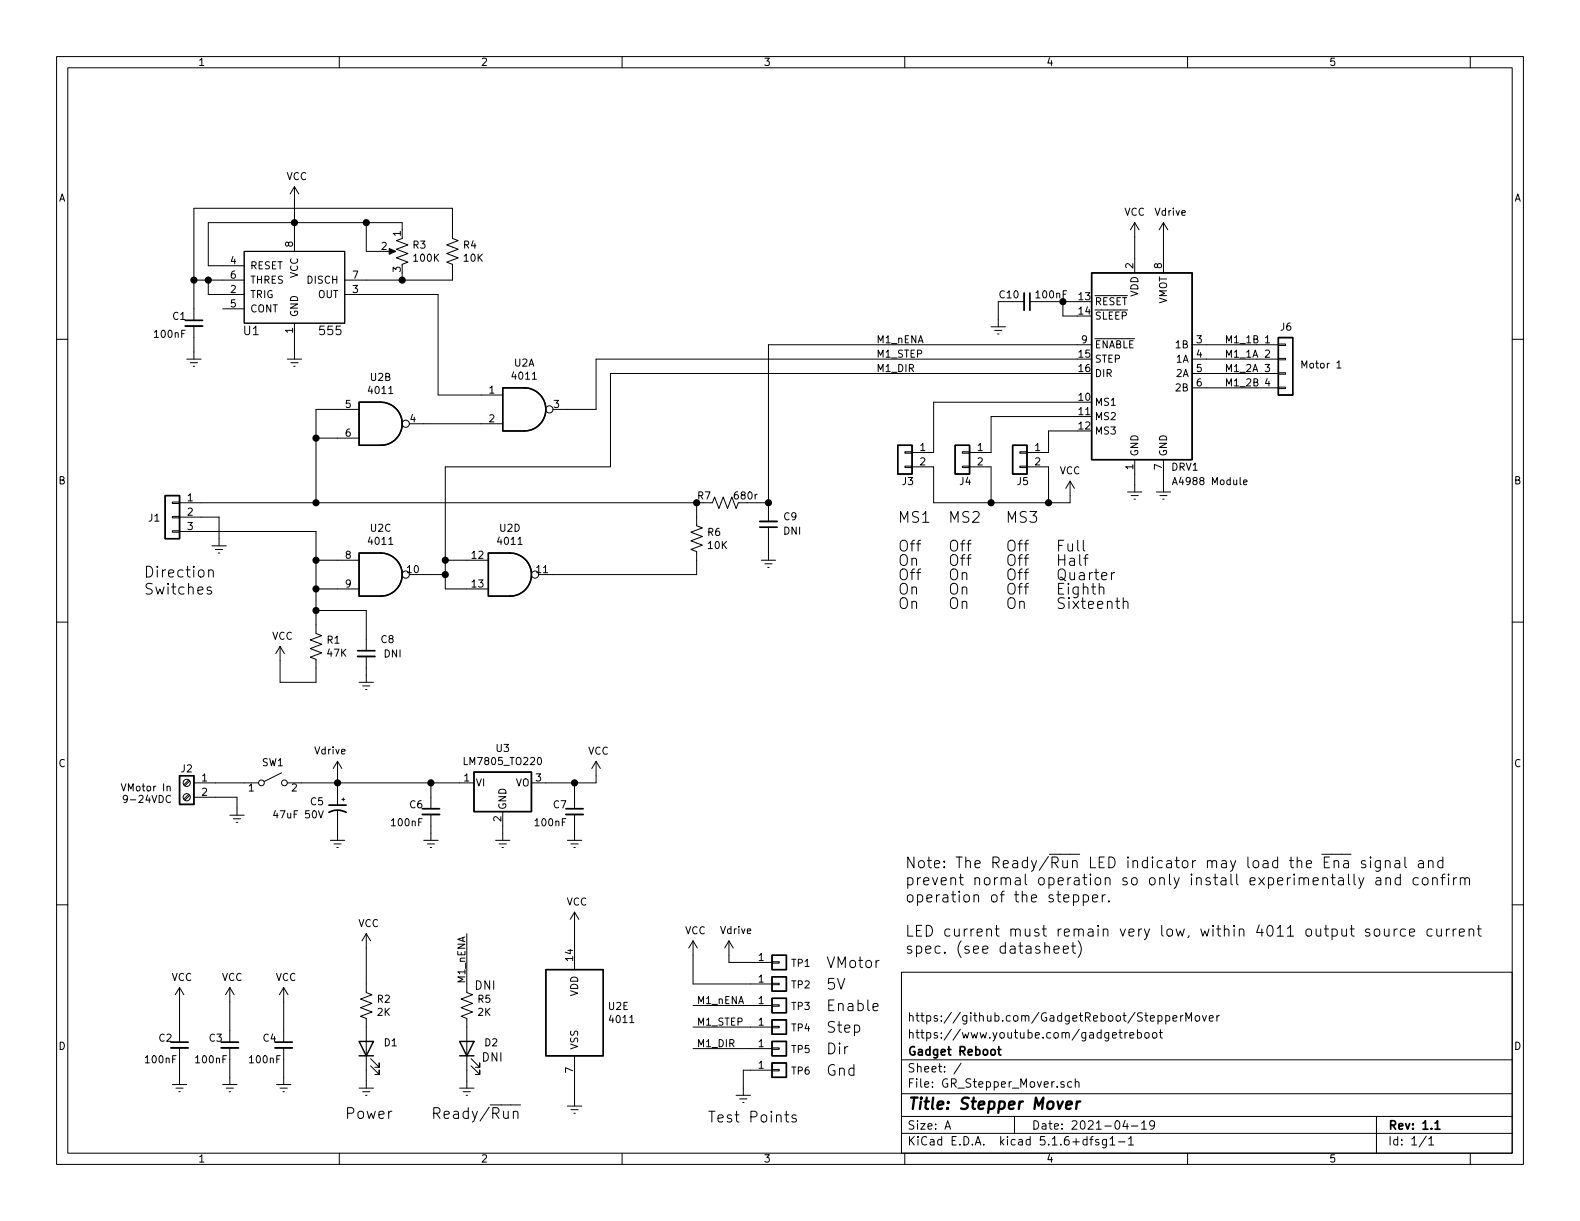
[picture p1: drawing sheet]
EESchema Schematic File Version 4
EELAYER 30 0
EELAYER END
$Descr A 11000 8500
encoding utf-8
Sheet 1 1
Title "Stepper Mover"
Date "2021-04-19"
Rev "1.1"
Comp "Gadget Reboot"
Comment1 "https://www.youtube.com/gadgetreboot"
Comment2 "https://github.com/GadgetReboot/StepperMover"
Comment3 ""
Comment4 ""
$EndDescr
$Comp
L Device:R_US R2
U 1 1
P 2550 7000
F 0 "R2" H 2620 7046 50  0000 L CNN
F 1 "2K" H 2620 6955 50  0000 L CNN
F 2 "Resistor_SMD:R_0805_2012Metric_Pad1.15x1.40mm_HandSolder" V 2480 7000 50  0001 C CNN
F 3 "~" H 2550 7000 50  0001 C CNN
	1    2550 7000
	1    0    0    -1  
$EndComp
Wire Wire Line
	2550 6850 2550 6600
$Comp
L Device:LED D1
U 1 1
P 2550 7300
F 0 "D1" V 2588 7182 50  0000 R CNN
F 1 "LED" V 2497 7182 50  0001 R CNN
F 2 "LED_SMD:LED_0603_1608Metric_Pad1.05x0.95mm_HandSolder" H 2550 7300 50  0001 C CNN
F 3 "~" H 2550 7300 50  0001 C CNN
	1    2550 7300
	0    -1   -1   0   
$EndComp
Wire Wire Line
	2550 7525 2550 7450
Text Notes 2400 7800 0    75   ~ 0
Power
$Comp
L power:GNDREF #PWR016
U 1 1
P 2550 7525
F 0 "#PWR016" H 2550 7275 50  0001 C CNN
F 1 "GNDREF" H 2800 7250 50  0001 C CNN
F 2 "" H 2550 7525 50  0001 C CNN
F 3 "" H 2550 7525 50  0001 C CNN
	1    2550 7525
	-1   0    0    -1  
$EndComp
$Comp
L power:VCC #PWR015
U 1 1
P 2550 6600
F 0 "#PWR015" H 2550 6450 50  0001 C CNN
F 1 "VCC" H 2567 6773 50  0000 C CNN
F 2 "" H 2550 6600 50  0001 C CNN
F 3 "" H 2550 6600 50  0001 C CNN
	1    2550 6600
	1    0    0    -1  
$EndComp
$Comp
L Device:R_US R5
U 1 1
P 3250 7000
F 0 "R5" H 3320 7046 50  0000 L CNN
F 1 "2K" H 3320 6955 50  0000 L CNN
F 2 "Resistor_SMD:R_0805_2012Metric_Pad1.15x1.40mm_HandSolder" V 3180 7000 50  0001 C CNN
F 3 "~" H 3250 7000 50  0001 C CNN
	1    3250 7000
	1    0    0    -1  
$EndComp
$Comp
L Device:LED D2
U 1 1
P 3250 7300
F 0 "D2" V 3288 7182 50  0000 R CNN
F 1 "LED" V 3197 7182 50  0001 R CNN
F 2 "LED_SMD:LED_0603_1608Metric_Pad1.05x0.95mm_HandSolder" H 3250 7300 50  0001 C CNN
F 3 "~" H 3250 7300 50  0001 C CNN
	1    3250 7300
	0    -1   -1   0   
$EndComp
Wire Wire Line
	3250 7525 3250 7450
Text Notes 3000 7800 0    75   ~ 0
Ready/~Run
$Comp
L power:GNDREF #PWR018
U 1 1
P 3250 7525
F 0 "#PWR018" H 3250 7275 50  0001 C CNN
F 1 "GNDREF" H 3500 7250 50  0001 C CNN
F 2 "" H 3250 7525 50  0001 C CNN
F 3 "" H 3250 7525 50  0001 C CNN
	1    3250 7525
	-1   0    0    -1  
$EndComp
Wire Wire Line
	3250 6500 3250 6850
Text Label 3250 6850 1    50   ~ 0
M1_nENA
$Comp
L power:GNDREF #PWR04
U 1 1
P 1525 3750
F 0 "#PWR04" H 1525 3500 50  0001 C CNN
F 1 "GNDREF" H 1775 3475 50  0001 C CNN
F 2 "" H 1525 3750 50  0001 C CNN
F 3 "" H 1525 3750 50  0001 C CNN
	1    1525 3750
	1    0    0    -1  
$EndComp
Wire Wire Line
	1525 3750 1525 3600
Wire Wire Line
	1525 3600 1400 3600
$Comp
L Device:C_Small C3
U 1 1
P 1600 7275
F 0 "C3" H 1450 7325 50  0000 L CNN
F 1 "100nF" H 1350 7175 50  0000 L CNN
F 2 "Capacitor_SMD:C_0805_2012Metric_Pad1.15x1.40mm_HandSolder" H 1600 7275 50  0001 C CNN
F 3 "~" H 1600 7275 50  0001 C CNN
	1    1600 7275
	1    0    0    -1  
$EndComp
$Comp
L power:GNDREF #PWR07
U 1 1
P 1600 7500
F 0 "#PWR07" H 1600 7250 50  0001 C CNN
F 1 "GNDREF" H 1850 7225 50  0001 C CNN
F 2 "" H 1600 7500 50  0001 C CNN
F 3 "" H 1600 7500 50  0001 C CNN
	1    1600 7500
	-1   0    0    -1  
$EndComp
Wire Wire Line
	1600 7500 1600 7375
$Comp
L Device:C_Small C4
U 1 1
P 1975 7275
F 0 "C4" H 1825 7325 50  0000 L CNN
F 1 "100nF" H 1725 7175 50  0000 L CNN
F 2 "Capacitor_SMD:C_0805_2012Metric_Pad1.15x1.40mm_HandSolder" H 1975 7275 50  0001 C CNN
F 3 "~" H 1975 7275 50  0001 C CNN
	1    1975 7275
	1    0    0    -1  
$EndComp
$Comp
L power:GNDREF #PWR012
U 1 1
P 1975 7500
F 0 "#PWR012" H 1975 7250 50  0001 C CNN
F 1 "GNDREF" H 2225 7225 50  0001 C CNN
F 2 "" H 1975 7500 50  0001 C CNN
F 3 "" H 1975 7500 50  0001 C CNN
	1    1975 7500
	-1   0    0    -1  
$EndComp
Wire Wire Line
	1975 7500 1975 7375
$Comp
L power:VCC #PWR06
U 1 1
P 1600 6975
F 0 "#PWR06" H 1600 6825 50  0001 C CNN
F 1 "VCC" H 1617 7148 50  0000 C CNN
F 2 "" H 1600 6975 50  0001 C CNN
F 3 "" H 1600 6975 50  0001 C CNN
	1    1600 6975
	1    0    0    -1  
$EndComp
Wire Wire Line
	1600 6975 1600 7175
$Comp
L Driver_Motor:Pololu_Breakout_A4988 DRV1
U 1 1
P 7900 2500
F 0 "DRV1" H 8250 1750 50  0000 C CNN
F 1 "A4988 Module" H 8425 1650 50  0000 C CNN
F 2 "Module:Pololu_Breakout-16_15.2x20.3mm" H 8175 1750 50  0001 L CNN
F 3 "https://www.pololu.com/product/2980/pictures" H 8000 2200 50  0001 C CNN
	1    7900 2500
	1    0    0    -1  
$EndComp
$Comp
L power:VCC #PWR033
U 1 1
P 7900 1650
F 0 "#PWR033" H 7900 1500 50  0001 C CNN
F 1 "VCC" H 7900 1825 50  0000 C CNN
F 2 "" H 7900 1650 50  0001 C CNN
F 3 "" H 7900 1650 50  0001 C CNN
	1    7900 1650
	1    0    0    -1  
$EndComp
$Comp
L power:GNDREF #PWR034
U 1 1
P 7900 3375
F 0 "#PWR034" H 7900 3125 50  0001 C CNN
F 1 "GNDREF" H 8150 3100 50  0001 C CNN
F 2 "" H 7900 3375 50  0001 C CNN
F 3 "" H 7900 3375 50  0001 C CNN
	1    7900 3375
	-1   0    0    -1  
$EndComp
$Comp
L power:GNDREF #PWR036
U 1 1
P 8100 3375
F 0 "#PWR036" H 8100 3125 50  0001 C CNN
F 1 "GNDREF" H 8350 3100 50  0001 C CNN
F 2 "" H 8100 3375 50  0001 C CNN
F 3 "" H 8100 3375 50  0001 C CNN
	1    8100 3375
	-1   0    0    -1  
$EndComp
$Comp
L power:Vdrive #PWR035
U 1 1
P 8100 1650
F 0 "#PWR035" H 7900 1500 50  0001 C CNN
F 1 "Vdrive" H 8150 1825 50  0000 C CNN
F 2 "" H 8100 1650 50  0001 C CNN
F 3 "" H 8100 1650 50  0001 C CNN
	1    8100 1650
	1    0    0    -1  
$EndComp
Wire Wire Line
	8100 1800 8100 1650
Wire Wire Line
	7900 1650 7900 1800
Wire Wire Line
	8100 3375 8100 3300
Wire Wire Line
	7900 3300 7900 3375
Wire Wire Line
	7500 2100 7400 2100
Wire Wire Line
	7500 2200 7400 2200
$Comp
L Connector_Generic:Conn_01x04 J6
U 1 1
P 8950 2500
F 0 "J6" H 9000 2725 50  0000 R CNN
F 1 "Conn_01x04" V 8823 2212 50  0001 R CNN
F 2 "Connector_PinHeader_2.54mm:PinHeader_1x04_P2.54mm_Vertical" H 8950 2500 50  0001 C CNN
F 3 "~" H 8950 2500 50  0001 C CNN
	1    8950 2500
	1    0    0    -1  
$EndComp
Wire Wire Line
	8750 2400 8400 2400
Wire Wire Line
	8750 2500 8400 2500
Wire Wire Line
	8750 2600 8400 2600
Wire Wire Line
	8750 2700 8400 2700
Text Label 8525 2400 0    50   ~ 0
M1_1B
Text Label 8525 2500 0    50   ~ 0
M1_1A
Text Label 8525 2600 0    50   ~ 0
M1_2A
Text Label 8525 2700 0    50   ~ 0
M1_2B
Text Notes 9050 2575 0    50   ~ 0
Motor 1
Wire Wire Line
	1500 5550 1650 5550
Text Notes 1200 5600 2    50   ~ 0
VMotor In\n9-24VDC
$Comp
L power:GNDREF #PWR05
U 1 1
P 1650 5625
F 0 "#PWR05" H 1650 5375 50  0001 C CNN
F 1 "GNDREF" H 1900 5350 50  0001 C CNN
F 2 "" H 1650 5625 50  0001 C CNN
F 3 "" H 1650 5625 50  0001 C CNN
	1    1650 5625
	1    0    0    -1  
$EndComp
$Comp
L power:GNDREF #PWR027
U 1 1
P 5175 7575
F 0 "#PWR027" H 5175 7325 50  0001 C CNN
F 1 "GNDREF" H 5425 7300 50  0001 C CNN
F 2 "" H 5175 7575 50  0001 C CNN
F 3 "" H 5175 7575 50  0001 C CNN
	1    5175 7575
	-1   0    0    -1  
$EndComp
$Comp
L power:Vdrive #PWR026
U 1 1
P 5075 6650
F 0 "#PWR026" H 4875 6500 50  0001 C CNN
F 1 "Vdrive" H 5125 6825 50  0000 C CNN
F 2 "" H 5075 6650 50  0001 C CNN
F 3 "" H 5075 6650 50  0001 C CNN
	1    5075 6650
	1    0    0    -1  
$EndComp
$Comp
L power:VCC #PWR025
U 1 1
P 4825 6650
F 0 "#PWR025" H 4825 6500 50  0001 C CNN
F 1 "VCC" H 4842 6823 50  0000 C CNN
F 2 "" H 4825 6650 50  0001 C CNN
F 3 "" H 4825 6650 50  0001 C CNN
	1    4825 6650
	1    0    0    -1  
$EndComp
$Comp
L Connector_Generic:Conn_01x01 TP1
U 1 1
P 5425 6700
F 0 "TP1" H 5505 6696 50  0000 L CNN
F 1 "Conn_01x01" V 5298 6612 50  0001 R CNN
F 2 "Connector_PinHeader_2.54mm:PinHeader_1x01_P2.54mm_Vertical" H 5425 6700 50  0001 C CNN
F 3 "~" H 5425 6700 50  0001 C CNN
	1    5425 6700
	1    0    0    -1  
$EndComp
$Comp
L Connector_Generic:Conn_01x01 TP2
U 1 1
P 5425 6850
F 0 "TP2" H 5505 6846 50  0000 L CNN
F 1 "Conn_01x01" V 5298 6762 50  0001 R CNN
F 2 "Connector_PinHeader_2.54mm:PinHeader_1x01_P2.54mm_Vertical" H 5425 6850 50  0001 C CNN
F 3 "~" H 5425 6850 50  0001 C CNN
	1    5425 6850
	1    0    0    -1  
$EndComp
$Comp
L Connector_Generic:Conn_01x01 TP6
U 1 1
P 5425 7450
F 0 "TP6" H 5505 7446 50  0000 L CNN
F 1 "Conn_01x01" V 5298 7362 50  0001 R CNN
F 2 "Connector_PinHeader_2.54mm:PinHeader_1x01_P2.54mm_Vertical" H 5425 7450 50  0001 C CNN
F 3 "~" H 5425 7450 50  0001 C CNN
	1    5425 7450
	1    0    0    -1  
$EndComp
Wire Wire Line
	5225 7450 5175 7450
Wire Wire Line
	5175 7450 5175 7575
Wire Wire Line
	5225 6850 4825 6850
Wire Wire Line
	4825 6850 4825 6650
Wire Wire Line
	5075 6650 5075 6700
Wire Wire Line
	5075 6700 5225 6700
Text Notes 5750 6750 0    75   ~ 0
VMotor
Text Notes 5750 6900 0    75   ~ 0
5V
Text Notes 5750 7500 0    75   ~ 0
Gnd
Text Notes 4925 7825 0    75   ~ 0
Test Points
$Comp
L Device:CP1_Small C5
U 1 1
P 2350 5625
F 0 "C5" H 2441 5671 50  0000 L CNN
F 1 "47uF 50V" H 2441 5580 50  0000 L CNN
F 2 "Capacitor_THT:CP_Radial_Tantal_D6.0mm_P5.00mm" H 2350 5625 50  0001 C CNN
F 3 "~" H 2350 5625 50  0001 C CNN
	1    2350 5625
	-1   0    0    -1  
$EndComp
$Comp
L power:Vdrive #PWR013
U 1 1
P 2350 5400
F 0 "#PWR013" H 2150 5250 50  0001 C CNN
F 1 "Vdrive" H 2400 5575 50  0000 C CNN
F 2 "" H 2350 5400 50  0001 C CNN
F 3 "" H 2350 5400 50  0001 C CNN
	1    2350 5400
	-1   0    0    -1  
$EndComp
Wire Wire Line
	2350 5525 2350 5450
$Comp
L power:GNDREF #PWR014
U 1 1
P 2350 5800
F 0 "#PWR014" H 2350 5550 50  0001 C CNN
F 1 "GNDREF" H 2600 5525 50  0001 C CNN
F 2 "" H 2350 5800 50  0001 C CNN
F 3 "" H 2350 5800 50  0001 C CNN
	1    2350 5800
	1    0    0    -1  
$EndComp
Wire Wire Line
	2350 5725 2350 5800
$Comp
L power:VCC #PWR011
U 1 1
P 1975 6975
F 0 "#PWR011" H 1975 6825 50  0001 C CNN
F 1 "VCC" H 1992 7148 50  0000 C CNN
F 2 "" H 1975 6975 50  0001 C CNN
F 3 "" H 1975 6975 50  0001 C CNN
	1    1975 6975
	1    0    0    -1  
$EndComp
Wire Wire Line
	1975 6975 1975 7175
$Comp
L Device:C_Small C2
U 1 1
P 1250 7275
F 0 "C2" H 1100 7325 50  0000 L CNN
F 1 "100nF" H 1000 7175 50  0000 L CNN
F 2 "Capacitor_SMD:C_0805_2012Metric_Pad1.15x1.40mm_HandSolder" H 1250 7275 50  0001 C CNN
F 3 "~" H 1250 7275 50  0001 C CNN
	1    1250 7275
	1    0    0    -1  
$EndComp
$Comp
L power:GNDREF #PWR03
U 1 1
P 1250 7500
F 0 "#PWR03" H 1250 7250 50  0001 C CNN
F 1 "GNDREF" H 1500 7225 50  0001 C CNN
F 2 "" H 1250 7500 50  0001 C CNN
F 3 "" H 1250 7500 50  0001 C CNN
	1    1250 7500
	-1   0    0    -1  
$EndComp
Wire Wire Line
	1250 7500 1250 7375
$Comp
L power:VCC #PWR02
U 1 1
P 1250 6975
F 0 "#PWR02" H 1250 6825 50  0001 C CNN
F 1 "VCC" H 1267 7148 50  0000 C CNN
F 2 "" H 1250 6975 50  0001 C CNN
F 3 "" H 1250 6975 50  0001 C CNN
	1    1250 6975
	1    0    0    -1  
$EndComp
Wire Wire Line
	1250 6975 1250 7175
$Comp
L Connector_Generic:Conn_01x01 TP3
U 1 1
P 5425 7000
F 0 "TP3" H 5505 6996 50  0000 L CNN
F 1 "Conn_01x01" V 5298 6912 50  0001 R CNN
F 2 "Connector_PinHeader_2.54mm:PinHeader_1x01_P2.54mm_Vertical" H 5425 7000 50  0001 C CNN
F 3 "~" H 5425 7000 50  0001 C CNN
	1    5425 7000
	1    0    0    -1  
$EndComp
$Comp
L Connector_Generic:Conn_01x01 TP4
U 1 1
P 5425 7150
F 0 "TP4" H 5505 7146 50  0000 L CNN
F 1 "Conn_01x01" V 5298 7062 50  0001 R CNN
F 2 "Connector_PinHeader_2.54mm:PinHeader_1x01_P2.54mm_Vertical" H 5425 7150 50  0001 C CNN
F 3 "~" H 5425 7150 50  0001 C CNN
	1    5425 7150
	1    0    0    -1  
$EndComp
Wire Wire Line
	5225 7150 4825 7150
Wire Wire Line
	4825 7000 5225 7000
Text Notes 5750 7050 0    75   ~ 0
Enable
Text Notes 5750 7200 0    75   ~ 0
Step
Text Label 4850 7000 0    50   ~ 0
M1_nENA
Text Label 4850 7150 0    50   ~ 0
M1_STEP
Connection ~ 2350 5450
Wire Wire Line
	2350 5450 2350 5400
Wire Wire Line
	1650 5625 1650 5550
$Comp
L Connector_Generic:Conn_01x03 J1
U 1 1
P 1200 3600
F 0 "J1" H 1280 3596 50  0000 L CNN
F 1 "Conn_01x03" H 1280 3551 50  0001 L CNN
F 2 "Connector_PinHeader_2.54mm:PinHeader_1x03_P2.54mm_Vertical" H 1200 3600 50  0001 C CNN
F 3 "~" H 1200 3600 50  0001 C CNN
	1    1200 3600
	-1   0    0    -1  
$EndComp
Text Notes 1000 4150 0    75   ~ 0
Direction \nSwitches
$Comp
L Regulator_Linear:LM7805_TO220 U3
U 1 1
P 3500 5450
F 0 "U3" H 3500 5692 50  0000 C CNN
F 1 "LM7805_TO220" H 3500 5601 50  0000 C CNN
F 2 "Package_TO_SOT_THT:TO-220-3_Vertical" H 3500 5675 50  0001 C CIN
F 3 "http://www.fairchildsemi.com/ds/LM/LM7805.pdf" H 3500 5400 50  0001 C CNN
	1    3500 5450
	1    0    0    -1  
$EndComp
$Comp
L Device:C_Small C6
U 1 1
P 3000 5650
F 0 "C6" H 3050 5700 50  0000 L CNN
F 1 "100nF" H 3050 5575 50  0000 L CNN
F 2 "Capacitor_SMD:C_0805_2012Metric_Pad1.15x1.40mm_HandSolder" H 3000 5650 50  0001 C CNN
F 3 "~" H 3000 5650 50  0001 C CNN
	1    3000 5650
	-1   0    0    -1  
$EndComp
$Comp
L power:GNDREF #PWR017
U 1 1
P 3000 5800
F 0 "#PWR017" H 3000 5550 50  0001 C CNN
F 1 "GNDREF" H 3250 5525 50  0001 C CNN
F 2 "" H 3000 5800 50  0001 C CNN
F 3 "" H 3000 5800 50  0001 C CNN
	1    3000 5800
	1    0    0    -1  
$EndComp
Wire Wire Line
	3000 5800 3000 5750
Wire Wire Line
	3000 5550 3000 5450
Wire Wire Line
	3000 5450 3200 5450
Wire Wire Line
	3000 5450 2350 5450
Connection ~ 3000 5450
$Comp
L Device:C_Small C7
U 1 1
P 4000 5650
F 0 "C7" H 4050 5700 50  0000 L CNN
F 1 "100nF" H 4050 5575 50  0000 L CNN
F 2 "Capacitor_SMD:C_0805_2012Metric_Pad1.15x1.40mm_HandSolder" H 4000 5650 50  0001 C CNN
F 3 "~" H 4000 5650 50  0001 C CNN
	1    4000 5650
	-1   0    0    -1  
$EndComp
$Comp
L power:GNDREF #PWR020
U 1 1
P 4000 5800
F 0 "#PWR020" H 4000 5550 50  0001 C CNN
F 1 "GNDREF" H 4250 5525 50  0001 C CNN
F 2 "" H 4000 5800 50  0001 C CNN
F 3 "" H 4000 5800 50  0001 C CNN
	1    4000 5800
	1    0    0    -1  
$EndComp
Wire Wire Line
	4000 5800 4000 5750
Wire Wire Line
	4000 5550 4000 5450
Wire Wire Line
	4000 5450 3800 5450
$Comp
L power:GNDREF #PWR019
U 1 1
P 3500 5800
F 0 "#PWR019" H 3500 5550 50  0001 C CNN
F 1 "GNDREF" H 3750 5525 50  0001 C CNN
F 2 "" H 3500 5800 50  0001 C CNN
F 3 "" H 3500 5800 50  0001 C CNN
	1    3500 5800
	1    0    0    -1  
$EndComp
Wire Wire Line
	3500 5800 3500 5750
$Comp
L power:VCC #PWR023
U 1 1
P 4150 5400
F 0 "#PWR023" H 4150 5250 50  0001 C CNN
F 1 "VCC" H 4167 5573 50  0000 C CNN
F 2 "" H 4150 5400 50  0001 C CNN
F 3 "" H 4150 5400 50  0001 C CNN
	1    4150 5400
	1    0    0    -1  
$EndComp
Wire Wire Line
	4150 5400 4150 5450
Wire Wire Line
	4150 5450 4000 5450
Connection ~ 4000 5450
$Comp
L dk_Clock-Timing-Programmable-Timers-and-Oscillators:NE555P U1
U 1 1
P 2050 1950
F 0 "U1" H 1750 1600 60  0000 C CNN
F 1 "555" H 2300 1600 60  0000 C CNN
F 2 "digikey-footprints:DIP-8_W7.62mm" H 2250 2150 60  0001 L CNN
F 3 "http://www.ti.com/general/docs/suppproductinfo.tsp?distId=10&gotoUrl=http%3A%2F%2Fwww.ti.com%2Flit%2Fgpn%2Fne555" H 2250 2250 60  0001 L CNN
F 4 "296-1411-5-ND" H 2250 2350 60  0001 L CNN "Digi-Key_PN"
F 5 "NE555P" H 2250 2450 60  0001 L CNN "MPN"
F 6 "Integrated Circuits (ICs)" H 2250 2550 60  0001 L CNN "Category"
F 7 "Clock/Timing - Programmable Timers and Oscillators" H 2250 2650 60  0001 L CNN "Family"
F 8 "http://www.ti.com/general/docs/suppproductinfo.tsp?distId=10&gotoUrl=http%3A%2F%2Fwww.ti.com%2Flit%2Fgpn%2Fne555" H 2250 2750 60  0001 L CNN "DK_Datasheet_Link"
F 9 "/product-detail/en/texas-instruments/NE555P/296-1411-5-ND/277057" H 2250 2850 60  0001 L CNN "DK_Detail_Page"
F 10 "IC OSC SINGLE TIMER 100KHZ 8-DIP" H 2250 2950 60  0001 L CNN "Description"
F 11 "Texas Instruments" H 2250 3050 60  0001 L CNN "Manufacturer"
F 12 "Active" H 2250 3150 60  0001 L CNN "Status"
	1    2050 1950
	1    0    0    -1  
$EndComp
Wire Wire Line
	7400 2200 7400 2100
$Comp
L 4xxx:4011 U2
U 1 1
P 3650 2850
F 0 "U2" H 3650 3175 50  0000 C CNN
F 1 "4011" H 3650 3084 50  0000 C CNN
F 2 "Package_DIP:DIP-14_W7.62mm_Socket_LongPads" H 3650 2850 50  0001 C CNN
F 3 "http://www.intersil.com/content/dam/Intersil/documents/cd40/cd4011bms-12bms-23bms.pdf" H 3650 2850 50  0001 C CNN
	1    3650 2850
	1    0    0    -1  
$EndComp
$Comp
L 4xxx:4011 U2
U 2 1
P 2650 2950
F 0 "U2" H 2650 3275 50  0000 C CNN
F 1 "4011" H 2650 3184 50  0000 C CNN
F 2 "Package_DIP:DIP-14_W7.62mm_Socket_LongPads" H 2650 2950 50  0001 C CNN
F 3 "http://www.intersil.com/content/dam/Intersil/documents/cd40/cd4011bms-12bms-23bms.pdf" H 2650 2950 50  0001 C CNN
	2    2650 2950
	1    0    0    -1  
$EndComp
$Comp
L 4xxx:4011 U2
U 3 1
P 2650 4000
F 0 "U2" H 2650 4325 50  0000 C CNN
F 1 "4011" H 2650 4234 50  0000 C CNN
F 2 "Package_DIP:DIP-14_W7.62mm_Socket_LongPads" H 2650 4000 50  0001 C CNN
F 3 "http://www.intersil.com/content/dam/Intersil/documents/cd40/cd4011bms-12bms-23bms.pdf" H 2650 4000 50  0001 C CNN
	3    2650 4000
	1    0    0    -1  
$EndComp
$Comp
L 4xxx:4011 U2
U 4 1
P 3550 4000
F 0 "U2" H 3550 4325 50  0000 C CNN
F 1 "4011" H 3550 4234 50  0000 C CNN
F 2 "Package_DIP:DIP-14_W7.62mm_Socket_LongPads" H 3550 4000 50  0001 C CNN
F 3 "http://www.intersil.com/content/dam/Intersil/documents/cd40/cd4011bms-12bms-23bms.pdf" H 3550 4000 50  0001 C CNN
	4    3550 4000
	1    0    0    -1  
$EndComp
$Comp
L 4xxx:4011 U2
U 5 1
P 4000 7050
F 0 "U2" H 4230 7096 50  0000 L CNN
F 1 "4011" H 4230 7005 50  0000 L CNN
F 2 "Package_DIP:DIP-14_W7.62mm_Socket_LongPads" H 4000 7050 50  0001 C CNN
F 3 "http://www.intersil.com/content/dam/Intersil/documents/cd40/cd4011bms-12bms-23bms.pdf" H 4000 7050 50  0001 C CNN
	5    4000 7050
	1    0    0    -1  
$EndComp
Wire Wire Line
	3050 2050 2550 2050
Wire Wire Line
	2200 2850 2200 3050
Wire Wire Line
	1400 3500 2200 3500
Wire Wire Line
	2350 3050 2200 3050
Connection ~ 2200 3050
Wire Wire Line
	2200 3050 2200 3500
Connection ~ 2200 3500
Text Label 6100 2400 0    50   ~ 0
M1_nENA
Wire Wire Line
	2350 3900 2200 3900
Wire Wire Line
	2200 3900 2200 3700
Wire Wire Line
	1400 3700 2200 3700
Wire Wire Line
	2350 4100 2200 4100
Wire Wire Line
	2200 4100 2200 3900
Connection ~ 2200 3900
Wire Wire Line
	3250 4100 3100 4100
Wire Wire Line
	3100 4100 3100 4000
Wire Wire Line
	3100 4000 2950 4000
Wire Wire Line
	3250 3900 3100 3900
Wire Wire Line
	3100 3900 3100 4000
Connection ~ 3100 4000
Wire Wire Line
	2350 2850 2200 2850
Wire Wire Line
	4150 2500 4150 2850
Wire Wire Line
	4150 2850 3950 2850
Wire Wire Line
	2950 2950 3350 2950
Wire Wire Line
	3050 2050 3050 2750
Wire Wire Line
	3050 2750 3350 2750
Text Label 6100 2500 0    50   ~ 0
M1_STEP
Wire Wire Line
	2200 3500 4850 3500
$Comp
L Device:R_US R6
U 1 1
P 4850 3750
F 0 "R6" H 4920 3796 50  0000 L CNN
F 1 "10K" H 4920 3705 50  0000 L CNN
F 2 "Resistor_SMD:R_0805_2012Metric_Pad1.15x1.40mm_HandSolder" V 4780 3750 50  0001 C CNN
F 3 "~" H 4850 3750 50  0001 C CNN
	1    4850 3750
	1    0    0    -1  
$EndComp
Wire Wire Line
	3850 4000 4850 4000
Wire Wire Line
	4850 4000 4850 3900
Wire Wire Line
	4850 3600 4850 3500
Connection ~ 4850 3500
$Comp
L Device:R_US R1
U 1 1
P 2200 4500
F 0 "R1" H 2270 4546 50  0000 L CNN
F 1 "47K" H 2270 4455 50  0000 L CNN
F 2 "Resistor_SMD:R_0805_2012Metric_Pad1.15x1.40mm_HandSolder" V 2130 4500 50  0001 C CNN
F 3 "~" H 2200 4500 50  0001 C CNN
	1    2200 4500
	1    0    0    -1  
$EndComp
$Comp
L power:VCC #PWR08
U 1 1
P 1950 4600
F 0 "#PWR08" H 1950 4450 50  0001 C CNN
F 1 "VCC" H 1967 4773 50  0000 C CNN
F 2 "" H 1950 4600 50  0001 C CNN
F 3 "" H 1950 4600 50  0001 C CNN
	1    1950 4600
	1    0    0    -1  
$EndComp
Wire Wire Line
	1950 4600 1950 4750
Wire Wire Line
	1950 4750 2200 4750
Wire Wire Line
	2200 4750 2200 4650
Connection ~ 2200 4100
Wire Wire Line
	4250 2600 4250 3250
Wire Wire Line
	4250 3250 3100 3250
Wire Wire Line
	3100 3250 3100 3900
Connection ~ 3100 3900
$Comp
L Device:R_POT_US R3
U 1 1
P 2800 1750
F 0 "R3" H 2732 1796 50  0000 R CNN
F 1 "100K" H 2732 1705 50  0000 R CNN
F 2 "Potentiometer_THT:Potentiometer_Vishay_T73XW_Horizontal" H 2800 1750 50  0001 C CNN
F 3 "~" H 2800 1750 50  0001 C CNN
	1    2800 1750
	-1   0    0    -1  
$EndComp
Wire Wire Line
	2800 1600 2800 1550
Wire Wire Line
	2800 1550 2550 1550
Wire Wire Line
	2050 1550 2050 1650
Wire Wire Line
	2550 1950 2800 1950
Wire Wire Line
	2800 1950 2800 1900
Wire Wire Line
	1550 1850 1450 1850
Wire Wire Line
	1450 1850 1450 1550
Wire Wire Line
	1450 1550 2050 1550
Connection ~ 2050 1550
$Comp
L Device:R_US R4
U 1 1
P 3150 1750
F 0 "R4" H 3220 1796 50  0000 L CNN
F 1 "10K" H 3220 1705 50  0000 L CNN
F 2 "Resistor_SMD:R_0805_2012Metric_Pad1.15x1.40mm_HandSolder" V 3080 1750 50  0001 C CNN
F 3 "~" H 3150 1750 50  0001 C CNN
	1    3150 1750
	1    0    0    -1  
$EndComp
Wire Wire Line
	2800 1950 3150 1950
Wire Wire Line
	3150 1950 3150 1900
Connection ~ 2800 1950
Wire Wire Line
	3150 1600 3150 1450
Wire Wire Line
	3150 1450 1350 1450
Wire Wire Line
	1350 1450 1350 1950
Wire Wire Line
	1350 1950 1450 1950
Wire Wire Line
	1550 2050 1450 2050
Wire Wire Line
	1450 2050 1450 1950
Connection ~ 1450 1950
Wire Wire Line
	1450 1950 1550 1950
$Comp
L power:VCC #PWR09
U 1 1
P 2050 1400
F 0 "#PWR09" H 2050 1250 50  0001 C CNN
F 1 "VCC" H 2067 1573 50  0000 C CNN
F 2 "" H 2050 1400 50  0001 C CNN
F 3 "" H 2050 1400 50  0001 C CNN
	1    2050 1400
	1    0    0    -1  
$EndComp
$Comp
L power:GNDREF #PWR010
U 1 1
P 2050 2450
F 0 "#PWR010" H 2050 2200 50  0001 C CNN
F 1 "GNDREF" H 2300 2175 50  0001 C CNN
F 2 "" H 2050 2450 50  0001 C CNN
F 3 "" H 2050 2450 50  0001 C CNN
	1    2050 2450
	1    0    0    -1  
$EndComp
Wire Wire Line
	2050 2450 2050 2350
Wire Wire Line
	2050 1400 2050 1550
$Comp
L Device:C_Small C1
U 1 1
P 1350 2250
F 0 "C1" H 1400 2300 50  0000 L CNN
F 1 "100nF" H 1400 2175 50  0000 L CNN
F 2 "Capacitor_THT:C_Disc_D3.0mm_W2.0mm_P2.50mm" H 1350 2250 50  0001 C CNN
F 3 "~" H 1350 2250 50  0001 C CNN
	1    1350 2250
	-1   0    0    -1  
$EndComp
$Comp
L power:GNDREF #PWR01
U 1 1
P 1350 2450
F 0 "#PWR01" H 1350 2200 50  0001 C CNN
F 1 "GNDREF" H 1600 2175 50  0001 C CNN
F 2 "" H 1350 2450 50  0001 C CNN
F 3 "" H 1350 2450 50  0001 C CNN
	1    1350 2450
	1    0    0    -1  
$EndComp
Wire Wire Line
	1350 2450 1350 2350
Wire Wire Line
	1350 2150 1350 1950
Connection ~ 1350 1950
Wire Wire Line
	2650 1750 2550 1750
Wire Wire Line
	2550 1750 2550 1550
Connection ~ 2550 1550
Wire Wire Line
	2550 1550 2050 1550
$Comp
L Connector_Generic:Conn_01x02 J3
U 1 1
P 6300 3150
F 0 "J3" H 6325 2950 50  0000 R CNN
F 1 "Conn_01x02" V 6173 2962 50  0001 R CNN
F 2 "Connector_PinHeader_2.54mm:PinHeader_1x02_P2.54mm_Vertical" H 6300 3150 50  0001 C CNN
F 3 "~" H 6300 3150 50  0001 C CNN
	1    6300 3150
	-1   0    0    -1  
$EndComp
$Comp
L Connector_Generic:Conn_01x02 J4
U 1 1
P 6700 3150
F 0 "J4" H 6725 2950 50  0000 R CNN
F 1 "Conn_01x02" V 6573 2962 50  0001 R CNN
F 2 "Connector_PinHeader_2.54mm:PinHeader_1x02_P2.54mm_Vertical" H 6700 3150 50  0001 C CNN
F 3 "~" H 6700 3150 50  0001 C CNN
	1    6700 3150
	-1   0    0    -1  
$EndComp
$Comp
L Connector_Generic:Conn_01x02 J5
U 1 1
P 7100 3150
F 0 "J5" H 7125 2950 50  0000 R CNN
F 1 "Conn_01x02" V 6973 2962 50  0001 R CNN
F 2 "Connector_PinHeader_2.54mm:PinHeader_1x02_P2.54mm_Vertical" H 7100 3150 50  0001 C CNN
F 3 "~" H 7100 3150 50  0001 C CNN
	1    7100 3150
	-1   0    0    -1  
$EndComp
Wire Wire Line
	7500 2800 6500 2800
Wire Wire Line
	6500 2800 6500 3150
Wire Wire Line
	7500 2900 6900 2900
Wire Wire Line
	6900 2900 6900 3150
Wire Wire Line
	7500 3000 7300 3000
Wire Wire Line
	7300 3000 7300 3150
$Comp
L power:VCC #PWR032
U 1 1
P 7450 3450
F 0 "#PWR032" H 7450 3300 50  0001 C CNN
F 1 "VCC" H 7450 3625 50  0000 C CNN
F 2 "" H 7450 3450 50  0001 C CNN
F 3 "" H 7450 3450 50  0001 C CNN
	1    7450 3450
	1    0    0    -1  
$EndComp
Wire Wire Line
	7450 3450 7450 3500
Wire Wire Line
	7450 3500 7300 3500
Wire Wire Line
	7300 3500 7300 3250
Wire Wire Line
	6900 3250 6900 3500
Wire Wire Line
	6900 3500 7300 3500
Connection ~ 7300 3500
Wire Wire Line
	6500 3250 6500 3500
Wire Wire Line
	6500 3500 6900 3500
Connection ~ 6900 3500
Text Notes 6250 3650 0    75   ~ 0
MS1
Text Notes 6600 3650 0    75   ~ 0
MS2
Text Notes 7000 3650 0    75   ~ 0
MS3
$Comp
L Connector:Screw_Terminal_01x02 J2
U 1 1
P 1300 5450
F 0 "J2" H 1300 5550 50  0000 C CNN
F 1 "Screw_Terminal_01x02" H 1218 5576 50  0001 C CNN
F 2 "TerminalBlock:TerminalBlock_bornier-2_P5.08mm" H 1300 5450 50  0001 C CNN
F 3 "~" H 1300 5450 50  0001 C CNN
	1    1300 5450
	-1   0    0    -1  
$EndComp
$Comp
L Switch:SW_SPST SW1
U 1 1
P 1900 5450
F 0 "SW1" H 1900 5593 50  0000 C CNN
F 1 "SW_SPST" H 1900 5594 50  0001 C CNN
F 2 "Connector_PinHeader_2.54mm:PinHeader_1x02_P2.54mm_Vertical" H 1900 5450 50  0001 C CNN
F 3 "~" H 1900 5450 50  0001 C CNN
	1    1900 5450
	1    0    0    -1  
$EndComp
Wire Wire Line
	1700 5450 1500 5450
Text Notes 6250 3850 0    75   ~ 0
Off
Text Notes 6600 3850 0    75   ~ 0
Off\n
Text Notes 7000 3850 0    75   ~ 0
Off
Text Notes 7350 3850 0    75   ~ 0
Full
Text Notes 6250 3950 0    75   ~ 0
On
Text Notes 6600 3950 0    75   ~ 0
Off\n
Text Notes 7000 3950 0    75   ~ 0
Off
Text Notes 7350 3950 0    75   ~ 0
Half
Text Notes 6250 4050 0    75   ~ 0
Off
Text Notes 6600 4050 0    75   ~ 0
On
Text Notes 7000 4050 0    75   ~ 0
Off
Text Notes 7350 4050 0    75   ~ 0
Quarter
Text Notes 6250 4150 0    75   ~ 0
On
Text Notes 6600 4150 0    75   ~ 0
On
Text Notes 7000 4150 0    75   ~ 0
Off
Text Notes 7350 4150 0    75   ~ 0
Eighth
Text Notes 6250 4250 0    75   ~ 0
On
Text Notes 6600 4250 0    75   ~ 0
On
Text Notes 7000 4250 0    75   ~ 0
On
Text Notes 7350 4250 0    75   ~ 0
Sixteenth
$Comp
L Device:C_Small C10
U 1 1
P 7150 2100
F 0 "C10" V 7100 1900 50  0000 L CNN
F 1 "100nF" V 7100 2150 50  0000 L CNN
F 2 "Capacitor_SMD:C_0805_2012Metric_Pad1.15x1.40mm_HandSolder" H 7150 2100 50  0001 C CNN
F 3 "~" H 7150 2100 50  0001 C CNN
	1    7150 2100
	0    1    1    0   
$EndComp
$Comp
L power:GNDREF #PWR031
U 1 1
P 6950 2225
F 0 "#PWR031" H 6950 1975 50  0001 C CNN
F 1 "GNDREF" H 7200 1950 50  0001 C CNN
F 2 "" H 6950 2225 50  0001 C CNN
F 3 "" H 6950 2225 50  0001 C CNN
	1    6950 2225
	-1   0    0    -1  
$EndComp
Wire Wire Line
	7250 2100 7400 2100
Connection ~ 7400 2100
Wire Wire Line
	7050 2100 6950 2100
Wire Wire Line
	6950 2100 6950 2225
Text Label 6100 2600 0    50   ~ 0
M1_DIR
Wire Wire Line
	4150 2500 7500 2500
Wire Wire Line
	4250 2600 7500 2600
$Comp
L Device:C_Small C8
U 1 1
P 2550 4550
F 0 "C8" H 2350 4650 50  0000 L CNN
F 1 "DNI" H 2300 4550 50  0000 L CNN
F 2 "Capacitor_SMD:C_0805_2012Metric_Pad1.15x1.40mm_HandSolder" H 2550 4550 50  0001 C CNN
F 3 "~" H 2550 4550 50  0001 C CNN
	1    2550 4550
	-1   0    0    -1  
$EndComp
$Comp
L power:GNDREF #PWR024
U 1 1
P 2550 4700
F 0 "#PWR024" H 2550 4450 50  0001 C CNN
F 1 "GNDREF" H 2800 4425 50  0001 C CNN
F 2 "" H 2550 4700 50  0001 C CNN
F 3 "" H 2550 4700 50  0001 C CNN
	1    2550 4700
	1    0    0    -1  
$EndComp
Wire Wire Line
	2550 4700 2550 4650
Wire Wire Line
	4900 3500 4850 3500
$Comp
L Device:R_US R7
U 1 1
P 5050 3500
F 0 "R7" V 5000 3300 50  0000 L CNN
F 1 "680r" V 5000 3550 50  0000 L CNN
F 2 "Resistor_SMD:R_0805_2012Metric_Pad1.15x1.40mm_HandSolder" V 4980 3500 50  0001 C CNN
F 3 "~" H 5050 3500 50  0001 C CNN
	1    5050 3500
	0    1    1    0   
$EndComp
Wire Wire Line
	2100 5450 2350 5450
$Comp
L power:VCC #PWR021
U 1 1
P 4000 6450
F 0 "#PWR021" H 4000 6300 50  0001 C CNN
F 1 "VCC" H 4017 6623 50  0000 C CNN
F 2 "" H 4000 6450 50  0001 C CNN
F 3 "" H 4000 6450 50  0001 C CNN
	1    4000 6450
	1    0    0    -1  
$EndComp
$Comp
L power:GNDREF #PWR022
U 1 1
P 4000 7650
F 0 "#PWR022" H 4000 7400 50  0001 C CNN
F 1 "GNDREF" H 4250 7375 50  0001 C CNN
F 2 "" H 4000 7650 50  0001 C CNN
F 3 "" H 4000 7650 50  0001 C CNN
	1    4000 7650
	-1   0    0    -1  
$EndComp
Wire Wire Line
	4000 7650 4000 7550
Wire Wire Line
	4000 6550 4000 6450
$Comp
L power:GNDREF #PWR030
U 1 1
P 5350 3850
F 0 "#PWR030" H 5350 3600 50  0001 C CNN
F 1 "GNDREF" H 5600 3575 50  0001 C CNN
F 2 "" H 5350 3850 50  0001 C CNN
F 3 "" H 5350 3850 50  0001 C CNN
	1    5350 3850
	1    0    0    -1  
$EndComp
$Comp
L Device:C_Small C9
U 1 1
P 5350 3650
F 0 "C9" H 5450 3600 50  0000 L CNN
F 1 "DNI" H 5450 3700 50  0000 L CNN
F 2 "Capacitor_SMD:C_0805_2012Metric_Pad1.15x1.40mm_HandSolder" H 5350 3650 50  0001 C CNN
F 3 "~" H 5350 3650 50  0001 C CNN
	1    5350 3650
	1    0    0    1   
$EndComp
$Comp
L Connector_Generic:Conn_01x01 TP5
U 1 1
P 5425 7300
F 0 "TP5" H 5505 7296 50  0000 L CNN
F 1 "Conn_01x01" V 5298 7212 50  0001 R CNN
F 2 "Connector_PinHeader_2.54mm:PinHeader_1x01_P2.54mm_Vertical" H 5425 7300 50  0001 C CNN
F 3 "~" H 5425 7300 50  0001 C CNN
	1    5425 7300
	1    0    0    -1  
$EndComp
Wire Wire Line
	5225 7300 4825 7300
Text Label 4850 7300 0    50   ~ 0
M1_DIR
Text Notes 5750 7350 0    75   ~ 0
Dir
Wire Wire Line
	2200 4100 2200 4250
Wire Wire Line
	2550 4250 2200 4250
Wire Wire Line
	2550 4250 2550 4450
Connection ~ 2200 4250
Wire Wire Line
	2200 4250 2200 4350
Wire Wire Line
	5350 3850 5350 3750
Wire Wire Line
	5350 3500 5350 3550
Wire Wire Line
	5200 3500 5350 3500
Wire Wire Line
	5350 2400 5350 3500
Connection ~ 5350 3500
Wire Wire Line
	5350 2400 7500 2400
Text Notes 3350 7400 0    59   ~ 0
DNI
Text Notes 3300 6900 0    59   ~ 0
DNI
Text Notes 6300 6650 0    75   ~ 0
Note: The Ready/~Run~ LED indicator may load the ~Ena~ signal and \nprevent normal operation so only install experimentally and confirm\noperation of the stepper.  \n\nLED current must remain very low, within 4011 output source current\nspec. (see datasheet)
$EndSCHEMATC
